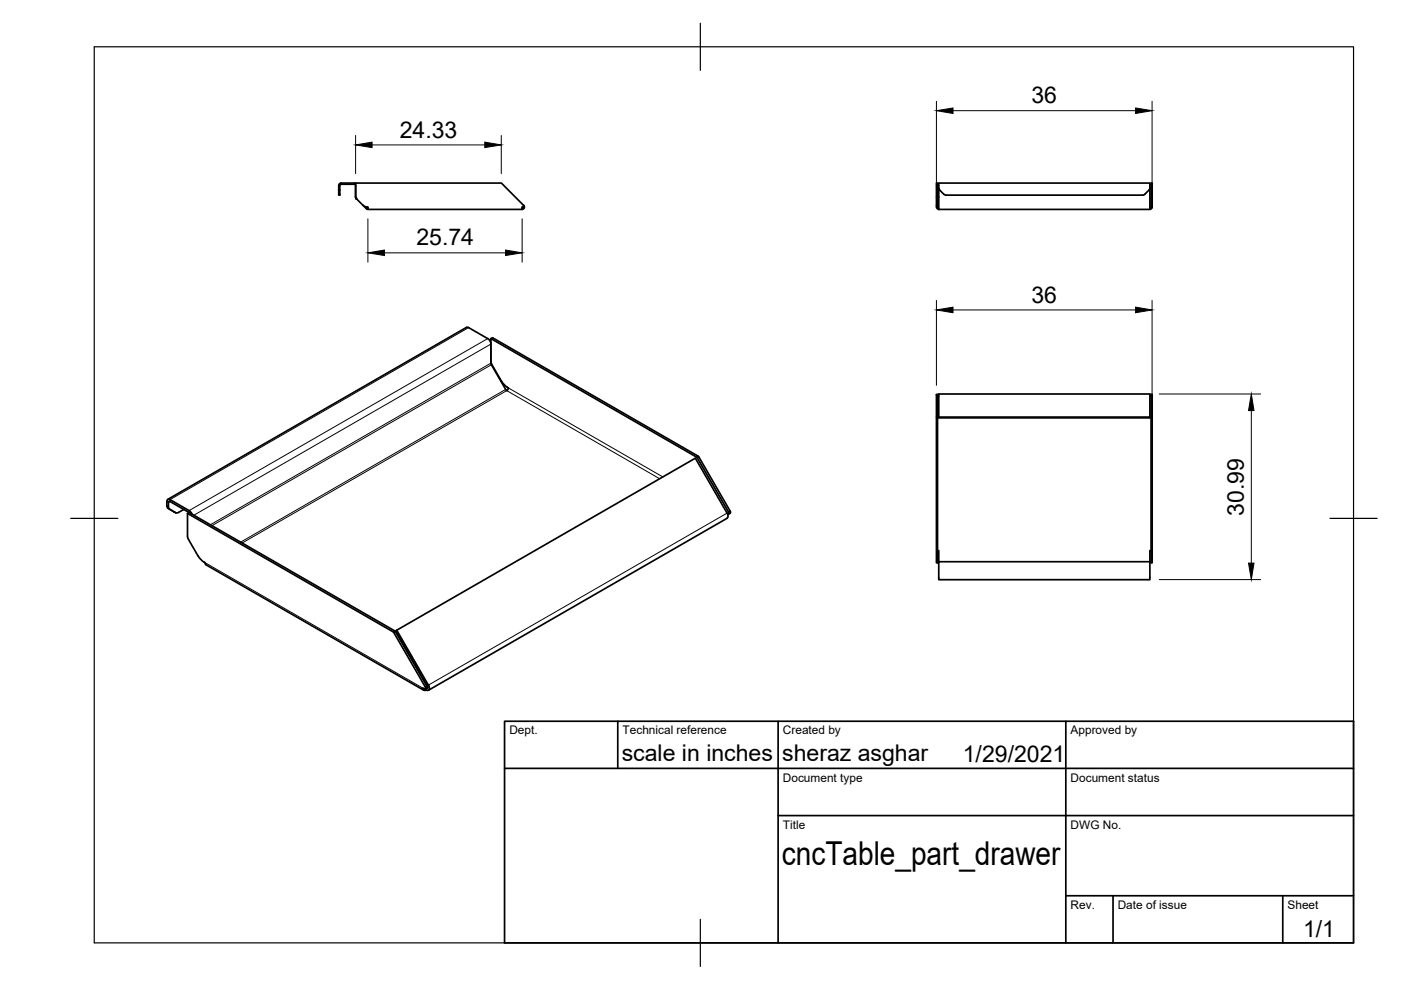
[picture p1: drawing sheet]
<svg xmlns="http://www.w3.org/2000/svg" width="297mm" height="210mm" viewBox="0 0 297 210" stroke-linecap="round" stroke-linejoin="round" font-family="sans-serif">
<!-- layer: Visible -->
<g fill="none" stroke="#000" stroke-width=".36">
<path d="M72.1 39.3l.2-.3 2.9 .1 .2 .2M75.4 39.3v2.5M75.4 38.9h-3.3a1.36 1.36 0 0 0-.3 1.4v1.1h.3v-2.1M198.5 38.8h.3v5.1h-.3zM199 38.8h44.8v5.6h-44.8zM199 39.8l.2 .5M243.8 39.8l-.2 .5-.9 .9M244.1 38.8h.2v5.1h-.2zM75.4 41.8l.1 .3M75.4 41.8v-3h30.9l4.7 4.8M75.5 42.1l2.2 2.2M77 43.5l.8 .4"/>
<path d="M77.7 43.9l.1 .2M77.7 44.2l.3 .2M77.8 44.1h.2M111 43.9l-.3 .2M111 43.6h.1M111 43.5v.4h-.3v.5h-32.7v-.5h-.2M111 43.6l.2 .5-.5 .3M198.6 43.9l.2 .4 .2 .1M198.8 43.9l.2 .2M199.2 40.3l.9 .9 .5 .2h41.7l.4-.2M244.1 43.9l-.3 .2M244.3 43.9l-.3 .4-.2 .1"/>
<path d="M99.4 69.5l4 2.3a1.43 1.43 0 0 1 .7 1.1v4.1M99.4 69.5l-.5-.1-63.3 36.5M104.1 71.8l.3-.2 43.7 25.2M104.1 77l.1 .3M104.2 77.3l3.2 5.5 .4-.6M107.8 82.2l-1.3-1.1-2.3-4.1-.1-5.2 43.7 25.2 6.7 11.5v.4l-.2 .1M147.8 97l.3-.2 6.7 11.5M198.5 88.4v30.9h.3v-35.7h-.3v4.8h.3M198.8 84h.2M199 83.5h44.8v5.1h-44.8zM199 88.4h44.8M243.8 84h.3"/>
<path d="M244.1 88.4h.2v-4.8h-.2v35.7h.2v-30.9M35.4 106.3l.1 1.3 1.7 1.1-.3-.2M36 108l-.3-.6v-.9l.2-.2 4.2 2.4M36 105.9l4.1 2.4M36.1 105.9h-.5l-.2 .4M36.9 108.5h.1M39 108l-1.4 .7h-.4M39.8 108.9v5l2.2 4M40.1 108.7l43.7 25.1 6.7 11.6v.4l-.4 .3M40.1 108.7l-.3 .2 43.6 25.1M40.1 108.3l.6 .7M42 117.9l.7 .8 .8 .6"/>
<path d="M43.4 119.3l.3 .4M43.6 119.7l46.3 26.7M154.2 108.8l-6.8-11.7-63.3 36.5M154.2 108.8l.2 .6-.2 .5-63.4 36.5M154.3 109v.1M154.8 108.3l.1 .4-.4 .3M198.8 116.7h.2v2.4M199 119.1h44.8v3.8h-44.8zM244.1 116.7h-.3v2.4M83.8 133.8l-.4 .2 6.7 11.6M89.9 146l-.2-.1 .2 .4h.5M90.1 145.6l.1 .4h-.3"/>
<path d="M90.6 145.4l.1 .4-.3 .1v.4M90.8 145.3l-6.7-11.7-.2 .2 6.7 11.6M90.9 145.2l.1 .5a.46 .46 0 0 1-.1 .6 .46 .46 0 0 1-.5 0"/>
</g>
<circle cx="75.5" cy="42.1" r=".17" fill="#000" stroke="#000" stroke-width=".21"/>
<!-- layer: Visible Narrow -->
<g fill="none" stroke="#000" stroke-width=".21">
<path d="M99.4 69.5l-63.4 36.4v.4l-.3 .2-.3-.2M103.4 71.8l-63.3 36.5v.4M104.1 73l-63 36.2M104.1 77l-59.5 34.3M104.2 77.3l-59.3 34.2M107.2 82.6l-56.2 32.3M107.8 82.2l32.7 18.9M35.4 107.2l.3 .2M35.6 107.8l.4 .2M36.9 108.5l.3 .2M43.5 119.3l46.2 26.6M139.9 101.5l-32.5-18.7-56.1 32.3"/>
<path d="M154.2 108.8l-63.6 36.6M154.8 108.3l-.3 .2M90.5 145.4l-.4 .2M90.7 145.7l-.2 .1"/>
</g>
<!-- layer: Border -->
<path d="M20 9.9h267v190h-267zM148.5 4.9v10M15 109.9h10M282 109.9h10M148.5 194.9v10" fill="none" stroke="#000" stroke-width=".25"/>
<!-- layer: TitleBlock -->
<path d="M107 152.9h180v47h-180zM131 152.9v10M165 152.9v47M226 152.9v47M107 162.9h180M165 172.9h122M226 189.9h61M236 189.9v10M272 189.9v10" fill="none" stroke="#000" stroke-width=".36"/>
<!-- layer: Dimensions -->
<g fill="none" stroke="#000" stroke-width=".21">
<path d="M75.4 28.7v8.1M78.9 30.7h23.9M106.3 28.7v8.1M198.5 21.5v18.6M202.1 23.5h38.7M244.3 21.5v18.6M78 46.4v9.2M81.5 53.6h25.7M110.7 46.4v9.2M198.5 63.7v18M202.1 65.7h38.7M244.3 63.7v22.7"/>
<path d="M245.8 83.5h21.5M265.3 87.1v32.3M245.8 122.9h21.5"/>
</g>
<path d="M75.4 30.7l3.5-.6v1.2zM102.8 30.1l3.5 .6-3.5 .6zM198.5 23.5l3.6-.6v1.2zM240.8 22.9l3.5 .6-3.5 .6zM78 53.6l3.5-.6v1.2zM107.2 53l3.5 .6-3.5 .6zM198.5 65.7l3.6-.6v1.2zM240.8 65.1l3.5 .6-3.5 .6zM265.3 83.5l.6 3.6h-1.2zM264.7 119.4h1.2l-.6 3.5z" fill="#000" stroke="#000" stroke-width=".21"/>
<text font-size="7" x="165.8" y="183.4">cncTable_part_drawer</text>
<g font-size="4.9">
<text x="218.7" y="21.9">36</text>
<text x="84.8" y="29.2">24.33</text>
<text x="88.3" y="52">25.74</text>
<text x="218.7" y="64.1">36</text>
<text x="263.7" y="109.3" transform="rotate(-90 263.7 109.3)">30.99</text>
<text x="131.8" y="161.4">scale in inches</text>
<text x="165.8" y="161.4">sheraz asghar</text>
<text x="204.1" y="161.5">1/29/2021</text>
<text x="276.3" y="198.6">1/1</text>
</g>
<g font-size="2.5">
<text x="108" y="155.7">Dept.</text>
<text x="132" y="155.7">Technical reference</text>
<text x="166" y="155.7">Created by</text>
<text x="227" y="155.7">Approved by</text>
<text x="166" y="165.7">Document type</text>
<text x="227" y="165.7">Document status</text>
<text x="166" y="175.7">Title</text>
<text x="227" y="175.7">DWG No.</text>
<text x="227" y="192.7">Rev.</text>
<text x="237" y="192.7">Date of issue</text>
<text x="273" y="192.7">Sheet</text>
</g>
</svg>
